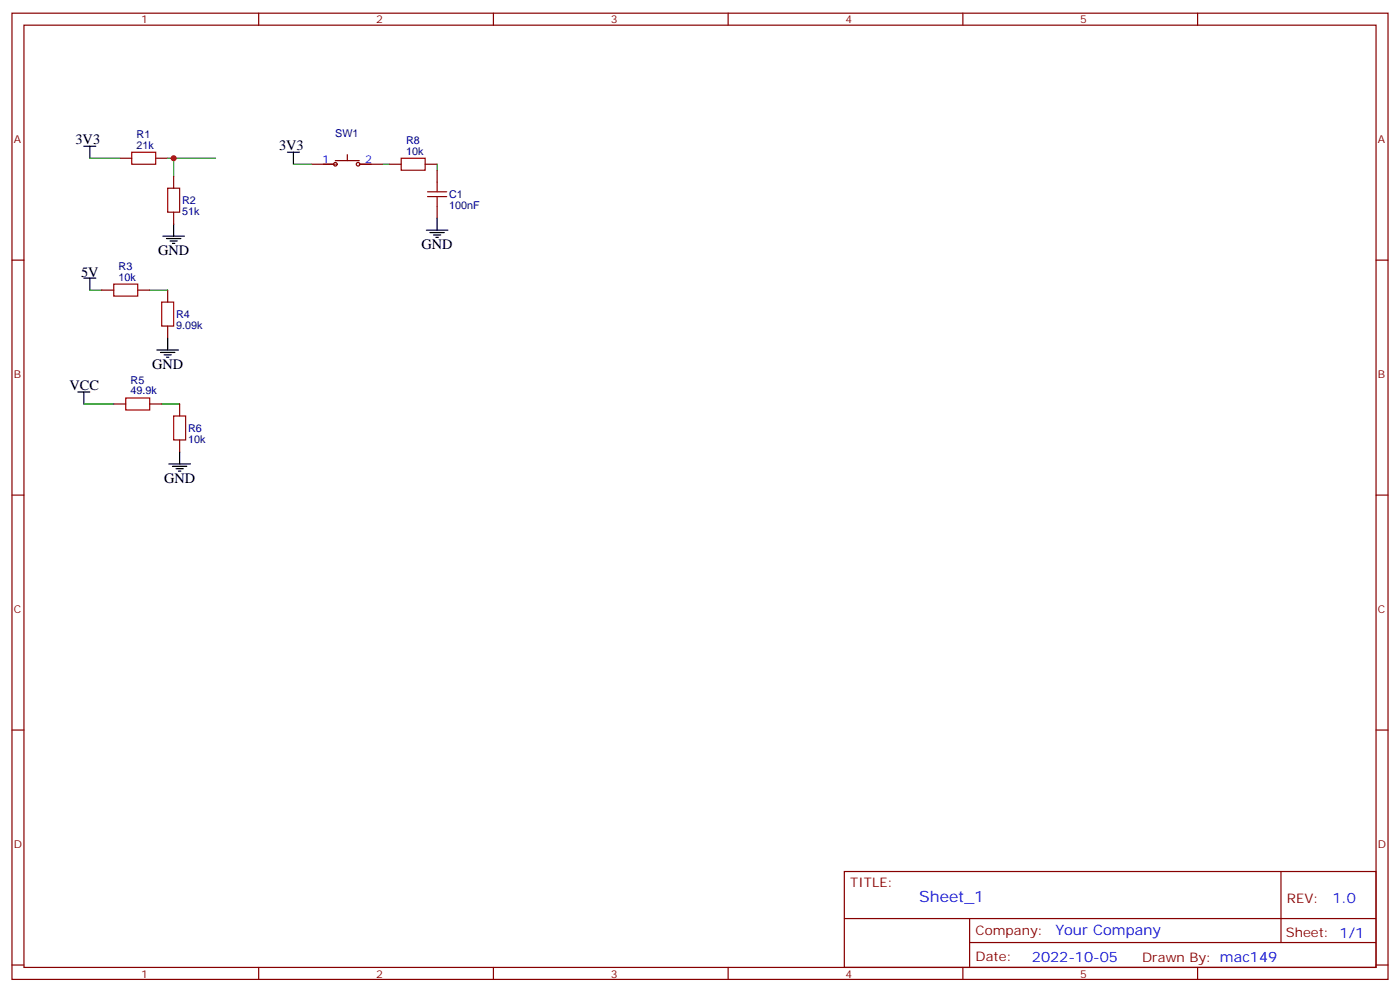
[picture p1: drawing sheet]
<svg xmlns="http://www.w3.org/2000/svg" width="412mm" height="292mm" viewBox="0 0 412 292" stroke-linecap="round" stroke-linejoin="round" font-family="sans-serif">
<g fill="none" stroke="#870000" stroke-width=".35">
<path d="M3.5 3.9h405.4v284.3h-405.4zM7.1 7.4h398.2v277.3h-398.2zM76.2 3.9v3.5M145.3 3.9v3.5M214.5 3.9v3.5M283.6 3.9v3.5M352.8 3.9v3.5M35.3 46.6h3.5M45.9 46.6h3.5M51.2 51.9v3.5M91.7 48.3h7.1M98.8 47.3h7"/>
<path d="M102.3 45.5v1.8M105.8 48.3h7.1M114.7 48.3h3.5M125.2 48.3h3.6M128.8 50.1v3.5M3.5 76.6h3.6M51.2 62.4v3.6M128.8 60.7v3.5M405.3 76.6h3.6M30 85.4h3.5M40.6 85.4h3.5M49.4 85.4v3.5"/>
<path d="M49.4 96v3.5M33.5 118.9h3.5M44.1 118.9h3.5M52.9 118.9v3.5M52.9 129.5v3.5M3.5 145.7h3.6M405.3 145.7h3.6M3.5 214.8h3.6M405.3 214.8h3.6M248.7 256.5h156.6v28.2h-156.6zM377.3 256.5v20.9M248.7 270.3h156.5"/>
<path d="M285.6 277.4h119.6M285.6 270.3v14.1M3.5 284h3.6M76.2 284.7v3.5M145.3 284.7v3.5M214.5 284.7v3.5M283.6 284.7v3.5M352.8 284.7v3.5M405.3 284h3.6"/>
<circle cx="98.8" cy="48.3" r=".53"/>
<circle cx="105.5" cy="48.3" r=".53"/>
</g>
<g fill="none" stroke="#000" stroke-width=".35">
<path d="M24.7 43h3.5M26.5 43v3.6M84.7 44.8h3.5M86.4 44.8v3.5M48 69.5h6.3M49 70.2h4.3M50.1 70.9h2.1M50.8 71.6h.7M51.2 66v3.5M125.6 67.7h6.3M126.6 68.4h4.3M127.7 69.1h2.1"/>
<path d="M128.4 69.8h.7M128.8 64.2v3.5M24.7 81.8h3.5M26.5 81.8v3.6M49.4 99.5v3.5M22.9 115.4h3.6M24.7 115.4v3.5M46.2 103h6.4M47.3 103.7h4.2M48.3 104.4h2.1M49 105.1h.7M49.7 136.5h6.4"/>
<path d="M50.8 137.2h4.2M51.9 137.9h2.1M52.6 138.6h.7M52.9 133v3.5"/>
</g>
<path d="M38.8 44.8h7.1v3.5h-7.1zM49.4 55.4h3.5v7h-3.5zM118.2 46.6h7v3.5h-7zM125.9 57.9h5.7M125.9 56.4h5.7M128.8 53.6v2.8M128.8 57.9v2.8M33.5 83.6h7.1v3.5h-7.1zM47.6 88.9h3.6v7.1h-3.6zM37 117.1h7.1v3.5h-7.1zM51.2 122.4h3.5v7.1h-3.5z" fill="none" stroke="#a10000" stroke-width=".35"/>
<path d="M26.5 46.6h8.8M49.4 46.6h1.8v5.3M51.2 46.6h12.3M86.4 48.3h5.3M112.9 48.3h1.8M128.8 48.3v1.8M26.5 85.4h3.5M44.1 85.4h5.3M24.7 118.9h8.8M47.6 118.9h5.3" fill="none" stroke="#008700" stroke-width=".35"/>
<circle cx="51.2" cy="46.6" r=".88" fill="#c00"/>
<text font-size="4.6" fill="#00f" x="270.8" y="265.5">Sheet_1</text>
<g font-size="4.2">
<text x="22.2" y="42.3">3V3</text>
<text x="82.2" y="44.1">3V3</text>
<text x="46.6" y="75.1">GND</text>
<text x="124.2" y="73.4">GND</text>
<text x="23.9" y="81.5">5V</text>
<text x="44.8" y="108.7">GND</text>
<text x="20.5" y="114.7">VCC</text>
<text x="48.3" y="142.2">GND</text>
</g>
<g font-size="4.2" fill="#00f">
<text x="392.5" y="265.7">1.0</text>
<text x="310.9" y="275.3">Your Company</text>
<text x="304" y="283.1">2022-10-05</text>
</g>
<g font-size="3.9" fill="#800">
<text x="250.5" y="261.1">TITLE:</text>
<text x="379.1" y="265.7">REV:</text>
<text x="287.4" y="275.3">Company:</text>
<text x="378.7" y="275.9">Sheet: 1/1</text>
<text x="287.4" y="282.9">Date:</text>
<text x="336.4" y="283">Drawn By: mac149</text>
</g>
<g font-size="3.2" fill="#800">
<text x="41.6" y="6.9">1</text>
<text x="110.8" y="6.9">2</text>
<text x="179.9" y="6.9">3</text>
<text x="249.1" y="6.9">4</text>
<text x="318.2" y="6.9">5</text>
<text x="4.1" y="42">A</text>
<text x="405.9" y="42">A</text>
<text x="4.1" y="111.1">B</text>
<text x="405.9" y="111.1">B</text>
<text x="4.1" y="180.3">C</text>
<text x="405.9" y="180.3">C</text>
<text x="4.1" y="249.4">D</text>
<text x="405.9" y="249.4">D</text>
<text x="41.6" y="287.7">1</text>
<text x="110.8" y="287.7">2</text>
<text x="179.9" y="287.7">3</text>
<text x="249.1" y="287.7">4</text>
<text x="318.2" y="287.7">5</text>
</g>
<g font-size="3.2" fill="#000080">
<text x="40.2" y="40.6">R1</text>
<text x="98.7" y="40.4">SW1</text>
<text x="40.2" y="43.7">21k</text>
<text x="119.6" y="45.5">10k</text>
<text x="119.6" y="42.4">R8</text>
<text x="132.3" y="58.3">C1</text>
<text x="53.6" y="63.2">51k</text>
<text x="53.6" y="60.1">R2</text>
<text x="132.3" y="61.5">100nF</text>
<text x="34.9" y="82.5">10k</text>
<text x="34.9" y="79.4">R3</text>
<text x="51.9" y="93.6">R4</text>
<text x="51.9" y="96.7">9.09k</text>
<text x="38.5" y="112.9">R5</text>
<text x="38.5" y="116.1">49.9k</text>
<text x="55.4" y="130.2">10k</text>
<text x="55.4" y="127.1">R6</text>
</g>
<g font-size="3.2" fill="#00f">
<text x="95" y="48">1</text>
<text x="107.6" y="48">2</text>
</g>
</svg>
